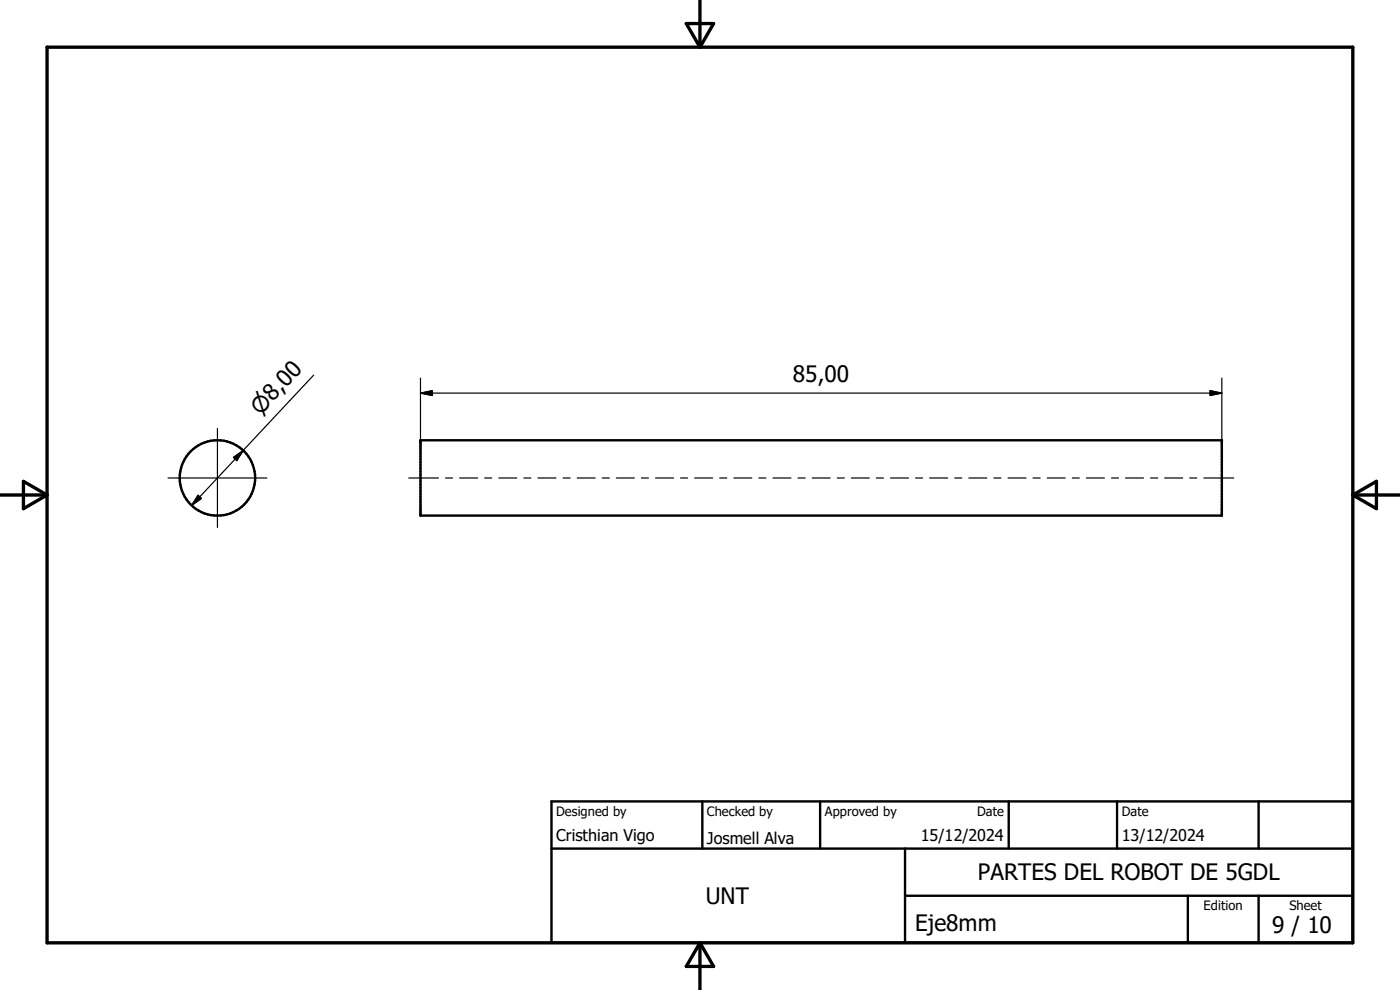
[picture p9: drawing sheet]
<svg xmlns="http://www.w3.org/2000/svg" width="297mm" height="210mm" viewBox="0 0 297 210" stroke-linecap="round" stroke-linejoin="round" font-family="sans-serif">
<g fill="none" stroke="#000" stroke-width=".51">
<path d="M89.2 93.4h170v16h-170zM117 170h170v30h-170zM149 170v10M174 170v10M214 170v10M237 170v10M267 170v10M117 180h170M192 190h95M192 180v20M252 190v10M267 190v10"/>
<circle cx="46.1" cy="101.4" r="8"/>
</g>
<path d="M10 10h277v190h-277zM145.6 5h5.8l-2.9 5zM148.5 0v10M0 105h10M5 102.1l5 2.9-5 2.9zM287 105h10M287 105l5-2.9v5.8zM148.5 200v10M148.5 200l2.9 5h-5.8z" fill="none" stroke="#000" stroke-width=".71"/>
<g fill="none" stroke="#000" stroke-width=".25">
<path d="M66.6 79.6l-15 16M46.1 90.9v21M49.5 97l2.1-1.4-1.4 2.1zM51.6 95.6l-10.9 11.6M89.2 83.4h170M89.2 83.4l2.5-.5v1zM89.2 80.2v13.2M256.7 82.9l2.5 .5-2.5 .5zM259.2 80.2v13.2M35.6 101.4h21M42 105.1l.7 .6-2 1.5zM86.7 101.4h6.3"/>
<path d="M94.5 101.4h1.5M97.5 101.4h3.8M102.8 101.4h1.5M105.8 101.4h3.8M111.1 101.4h1.5M114.1 101.4h3.8M119.5 101.4h1.5M122.5 101.4h3.8M127.8 101.4h1.5M130.8 101.4h3.8M136.1 101.4h1.5M139.1 101.4h3.8"/>
<path d="M144.4 101.4h1.5M147.4 101.4h3.8M152.7 101.4h1.5M155.7 101.4h3.8M161 101.4h1.5M164 101.4h3.8M169.3 101.4h1.5M172.3 101.4h3.8M177.6 101.4h1.5M180.6 101.4h3.8M185.9 101.4h1.5M188.9 101.4h3.8"/>
<path d="M194.2 101.4h1.5M197.2 101.4h3.8M202.5 101.4h1.5M205.5 101.4h3.9M210.9 101.4h1.4M213.8 101.4h3.9M219.2 101.4h1.5M222.2 101.4h3.8M227.5 101.4h1.5M230.5 101.4h3.8M235.8 101.4h1.5M238.8 101.4h3.8"/>
<path d="M244.1 101.4h1.5M247.1 101.4h3.8M252.4 101.4h1.5M255.4 101.4h6.3"/>
</g>
<path d="M49.5 97l2.1-1.4-1.4 2.1zM89.2 83.4l2.5-.5v1zM256.7 82.9l2.5 .5-2.5 .5zM42 105.1l.7 .6-2 1.5z" fill="#000" stroke="#000" stroke-width=".25"/>
<g font-size="4.8">
<text x="168.2" y="81">85,00</text>
<text x="149.7" y="191.8">UNT</text>
<text x="207.5" y="186.7">PARTES DEL ROBOT DE 5GDL</text>
<text x="194.2" y="197.4">Eje8mm</text>
<text x="269.9" y="198">9 / 10</text>
</g>
<text font-size="4.6" x="55.2" y="88.2" transform="rotate(-47 55.2 88.2)">n8,0</text>
<g font-size="3.4">
<text x="118" y="178.3">Cristhian Vigo</text>
<text x="150" y="178.9">Josmell Alva</text>
<text x="195.4" y="178.5">15/12/2024</text>
<text x="238" y="178.5">13/12/2024</text>
</g>
<g font-size="2.7">
<text x="118" y="173.1">Designed by</text>
<text x="150" y="173.1">Checked by</text>
<text x="175" y="173.1">Approved by</text>
<text x="207.3" y="173">Date</text>
<text x="238" y="173">Date</text>
<text x="255.4" y="193.1">Edition</text>
<text x="273.6" y="193.1">Sheet</text>
</g>
</svg>
